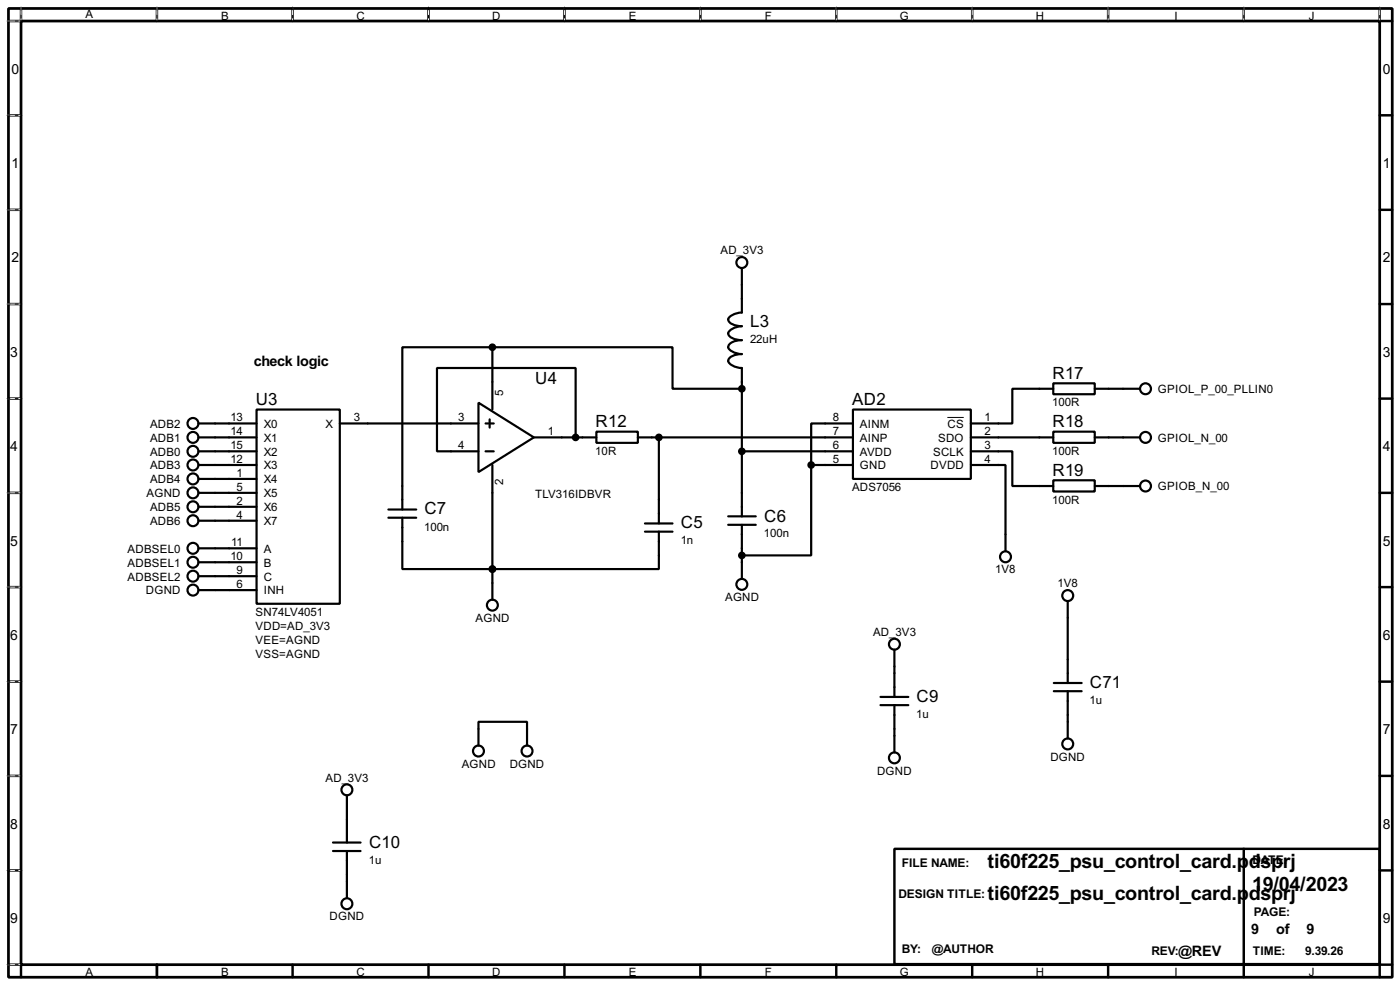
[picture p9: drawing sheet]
<svg xmlns="http://www.w3.org/2000/svg" width="256mm" height="180mm" viewBox="0 0 256 180" stroke-linecap="round" stroke-linejoin="round" font-family="sans-serif">
<path d="M1.6 1.6h253.5v177.3h-253.5zM3.9 3.9h248.9v172.7h-248.9z" fill="none" stroke="#000" stroke-width=".5"/>
<g fill="none" stroke="#000" stroke-width=".45">
<path d="M3.9 1.6v2.3h-2.3M28.8 1.6v2.3M53.6 1.6v2.3M78.5 1.6v2.3M103.4 1.6v2.3M128.3 1.6v2.3M153.2 1.6v2.3M178.1 1.6v2.3M203 1.6v2.3M227.9 1.6v2.3M252.8 1.6v2.3h2.3M1.6 21.1h2.3"/>
<path d="M1.6 38.4h2.3M252.8 21.1h2.3M252.8 38.4h2.3M1.6 55.7h2.3M252.8 55.7h2.3M1.6 73h2.3M252.8 73h2.3M1.6 90.2h2.3M252.8 90.2h2.3M1.6 107.5h2.3M252.8 107.5h2.3M1.6 124.8h2.3"/>
<path d="M252.8 124.8h2.3M1.6 142h2.3M1.6 159.3h2.3M163.9 155.4h88.9v21.1h-88.9zM227.9 155.4v21.1M252.8 142h2.3M252.8 159.3h2.3M1.6 176.6h2.3v2.3M28.8 176.6v2.3M53.6 176.6v2.3M78.5 176.6v2.3M103.4 176.6v2.3"/>
<path d="M128.3 176.6v2.3M153.2 176.6v2.3M178.1 176.6v2.3M203 176.6v2.3M227.9 176.6v2.3M255.1 176.6h-2.3v2.3"/>
</g>
<g fill="none" stroke="#fff" stroke-width=".18">
<path d="M1.3 3.9h2.3M3.9 1.3v2.3M28.8 1.3v2.3M53.6 1.3v2.3M78.5 1.3v2.3M103.4 1.3v2.3M128.3 1.3v2.3M153.2 1.3v2.3M178.1 1.3v2.3M203 1.3v2.3M227.9 1.3v2.3M252.8 1.3v2.3"/>
<path d="M1.3 21.1h2.3M1.3 38.4h2.3M1.3 55.7h2.3M1.3 73h2.3M1.3 90.2h2.3M1.3 107.5h2.3M1.3 124.8h2.3M1.3 142h2.3M1.3 159.3h2.3M1.3 176.6h2.3"/>
</g>
<g fill="none" stroke="#000" stroke-width=".18" stroke-dasharray=".5 1">
<path d="M1.3 3.9h2.3M3.9 1.3v2.3M28.8 1.3v2.3M53.6 1.3v2.3M78.5 1.3v2.3M103.4 1.3v2.3M128.3 1.3v2.3M153.2 1.3v2.3M178.1 1.3v2.3M203 1.3v2.3M227.9 1.3v2.3M252.8 1.3v2.3"/>
<path d="M1.3 21.1h2.3M1.3 38.4h2.3M1.3 55.7h2.3M1.3 73h2.3M1.3 90.2h2.3M1.3 107.5h2.3M1.3 124.8h2.3M1.3 142h2.3M1.3 159.3h2.3M1.3 176.6h2.3"/>
</g>
<g fill="none" stroke="#000" stroke-width=".4">
<path d="M135.9 49.1v8.1a2.65 2.65 0 0 0-2.5 1.3 2.27 2.27 0 0 0 2.5 1.2 2.66 2.66 0 0 0-2.5 1.3 2.27 2.27 0 0 0 2.5 1.3 2.24 2.24 0 0 0-2.5 1.3 2.65 2.65 0 0 0 2.5 1.2 2.27 2.27 0 0 0-2.5 1.3 2.58 2.58 0 0 0 2.5 1.3v27.1M36.4 77.5h10.6M47 75h15.3v35.5h-15.3zM62.3 77.5h25.4M87.7 73.7l10.1 6.4-10.1 6.3zM89 77.5h1.5M89.7 76.8v1.5M90.2 63.6h33v7.6h12.7M90.2 63.6h-16.5v29.7M90.2 63.6v11.4M109.3 79h7.6v2.1h-7.6zM156.3 75h21.6v12.7h-21.6z"/>
<path d="M156.3 77.5h-7.7v7.6M193 70.2h7.6v2h-7.6zM193 79h7.6v2.1h-7.6zM193 71.2h-7.5v6.3h-7.6M200.6 71.2h8.2M36.4 82.6h10.6M36.4 85.1h10.6M36.4 80.1h10.6M36.4 87.7h10.6M36.4 92.8h10.6M36.4 95.3h10.6M36.4 90.2h10.6"/>
<path d="M71.2 93.3h5.1M71.2 94.8h5.1M73.7 94.8v9.4h47v-6.9M89 82.6h1.5M90.2 85.1v24.7M97.8 80.1h11.5M105.5 80.1v-12.7h-25.4v15.2h7.6M116.9 80.1h39.4M118.2 95.8h5M118.2 97.3h5M120.7 80.1v15.7M133.4 94.5h5.1"/>
<path d="M133.4 96.1h5.1M135.9 96.1v9.9M135.9 82.6h20.4M148.6 85.1v16.6h-12.7M148.6 85.1h7.7M177.9 82.6h7.6v6.4h7.5M177.9 85.1h6.3v15.8M177.9 80.1h15.1M193 87.9h7.6v2.1h-7.6zM200.6 80.1h8.2M200.6 89h8.2M36.4 105.5h10.6"/>
<path d="M36.4 100.4h10.6M36.4 102.9h10.6M36.4 108h10.6M163.9 118.9v8.7M195.6 110v15M87.7 136.5v-4.4h8.9v4.4M161.3 127.6h5.1M161.3 129.1h5.1M163.9 129.1v8.6M193.1 125h5.1M193.1 126.5h5.1M195.6 126.5v8.7"/>
<path d="M61 154.2h5.1M61 155.8h5.1M63.6 145.6v8.6M63.6 155.8v8.6"/>
<circle cx="135.9" cy="48.1" r="1"/>
<circle cx="35.3" cy="77.5" r="1"/>
<circle cx="209.8" cy="71.2" r="1"/>
<circle cx="35.3" cy="82.6" r="1"/>
<circle cx="35.3" cy="95.3" r="1"/>
<circle cx="35.3" cy="92.8" r="1"/>
<circle cx="35.3" cy="80.1" r="1"/>
<circle cx="35.3" cy="87.7" r="1"/>
<circle cx="35.3" cy="85.1" r="1"/>
<circle cx="35.3" cy="90.2" r="1"/>
<circle cx="209.8" cy="89" r="1"/>
<circle cx="209.8" cy="80.1" r="1"/>
<circle cx="35.3" cy="102.9" r="1"/>
<circle cx="35.3" cy="108" r="1"/>
<circle cx="35.3" cy="105.5" r="1"/>
<circle cx="35.3" cy="100.4" r="1"/>
<circle cx="90.2" cy="110.8" r="1"/>
<circle cx="135.9" cy="107" r="1"/>
<circle cx="163.8" cy="117.9" r="1"/>
<circle cx="184.2" cy="101.9" r="1"/>
<circle cx="195.6" cy="109" r="1"/>
<circle cx="87.6" cy="137.5" r="1"/>
<circle cx="96.5" cy="137.5" r="1"/>
<circle cx="163.8" cy="138.7" r="1"/>
<circle cx="195.6" cy="136.2" r="1"/>
<circle cx="63.5" cy="144.6" r="1"/>
<circle cx="63.5" cy="165.4" r="1"/>
</g>
<circle cx="90.2" cy="104.2" r=".2" fill="#000"/>
<g fill="#000" stroke="#000" stroke-width=".4">
<circle cx="90.2" cy="63.6" r=".5"/>
<circle cx="135.9" cy="71.2" r=".5"/>
<circle cx="105.4" cy="80.1" r=".5"/>
<circle cx="120.7" cy="80.1" r=".5"/>
<circle cx="135.9" cy="82.6" r=".5"/>
<circle cx="148.6" cy="85.1" r=".5"/>
<circle cx="90.2" cy="104.2" r=".5"/>
<circle cx="135.9" cy="101.7" r=".5"/>
</g>
<path d="M173.6 76.4h3" fill="none" stroke="#000" stroke-width=".18"/>
<g font-size="4.1">
<text x="180.9" y="158.9">ti60f225_psu_control_card.p</text>
<text x="228.8" y="158.9">dsprj</text>
<text x="180.9" y="164.8">ti60f225_psu_control_card.p</text>
<text x="228.8" y="164.8">dsprj</text>
<text x="229.4" y="163">19/04/2023</text>
</g>
<g font-size="3.5">
<text x="137.5" y="59.9">L3</text>
<text x="98.1" y="70.4">U4</text>
<text x="192.8" y="69.4">R17</text>
<text x="46.9" y="74.1">U3</text>
<text x="156.1" y="74.1">AD2</text>
<text x="109.1" y="78.2">R12</text>
<text x="192.8" y="78.2">R18</text>
<text x="192.8" y="87.1">R19</text>
<text x="77.8" y="94.2">C7</text>
<text x="140" y="95.5">C6</text>
<text x="124.8" y="96.7">C5</text>
<text x="199.7" y="125.9">C71</text>
<text x="167.9" y="128.5">C9</text>
<text x="67.6" y="155.2">C10</text>
</g>
<g font-size="3">
<text x="46.5" y="67">check logic</text>
<text x="229.2" y="170.9">9</text>
<text x="233.8" y="170.9">of</text>
<text x="239.4" y="170.9">9</text>
<text x="215.9" y="174.9">@REV</text>
</g>
<g font-size="2.9">
<text x="2.1" y="13.5">0</text>
<text x="253.4" y="13.5">0</text>
<text x="2.1" y="30.7">1</text>
<text x="253.4" y="30.7">1</text>
<text x="2.1" y="48">2</text>
<text x="253.4" y="48">2</text>
<text x="1.9" y="65.3">3</text>
<text x="253.4" y="65.3">3</text>
<text x="1.9" y="82.5">4</text>
<text x="253.4" y="82.5">4</text>
<text x="1.9" y="99.9">5</text>
<text x="253.4" y="99.9">5</text>
<text x="1.9" y="117.1">6</text>
<text x="253.4" y="117.1">6</text>
<text x="1.9" y="134.4">7</text>
<text x="253.4" y="134.4">7</text>
<text x="1.9" y="151.7">8</text>
<text x="253.4" y="151.7">8</text>
<text x="1.9" y="168.9">9</text>
<text x="253.4" y="168.9">9</text>
</g>
<g font-size="2.5">
<text x="165.2" y="158.7">FILE NAME:</text>
<text x="229.4" y="158.2">DATE:</text>
<text x="164.6" y="164.3">DESIGN TITLE:</text>
<text x="229.7" y="167.6">PAGE:</text>
<text x="165.2" y="174.5">BY:</text>
<text x="170.7" y="174.5">@AUTHOR</text>
<text x="210.9" y="174.7">REV:</text>
<text x="229.5" y="174.7">TIME:</text>
<text x="239.1" y="174.7">9.39.26</text>
</g>
<g font-size="2.4">
<text x="15.6" y="3.4">A</text>
<text x="40.5" y="3.6">B</text>
<text x="65.3" y="3.6">C</text>
<text x="90.2" y="3.6">D</text>
<text x="115.2" y="3.6">E</text>
<text x="140.1" y="3.6">F</text>
<text x="164.8" y="3.6">G</text>
<text x="189.8" y="3.6">H</text>
<text x="215.1" y="3.6">I</text>
<text x="239.8" y="3.6">J</text>
<text x="132" y="46.6">AD_3V3</text>
<text x="137.4" y="62.8">22uH</text>
<text x="212.1" y="72">GPIOL_P_00_PLLIN0</text>
<text x="42.2" y="77.1">13</text>
<text x="64.8" y="77.1">3</text>
<text x="84" y="77.1">3</text>
<text x="92.2" y="72.4" transform="rotate(-90 92.2 72.4)">5</text>
<text x="152.6" y="77.1">8</text>
<text x="180.4" y="77.1">1</text>
<text x="192.8" y="74.4">100R</text>
<text x="27.5" y="83.4">ADB0</text>
<text x="27.5" y="80.8">ADB1</text>
<text x="27.5" y="78.3">ADB2</text>
<text x="42.2" y="79.7">14</text>
<text x="42.2" y="82.2">15</text>
<text x="48.3" y="78.3">X0</text>
<text x="48.3" y="80.8">X1</text>
<text x="48.3" y="83.4">X2</text>
<text x="59.6" y="78.3">X</text>
<text x="84" y="82.2">4</text>
<text x="100.4" y="79.7">1</text>
<text x="109.1" y="83.3">10R</text>
<text x="152.6" y="79.7">7</text>
<text x="152.6" y="82.2">6</text>
<text x="157.5" y="78.3">AINM</text>
<text x="157.5" y="80.8">AINP</text>
<text x="157.5" y="83.4">AVDD</text>
<text x="170.9" y="83.4">SCLK</text>
<text x="171.9" y="80.8">SDO</text>
<text x="173.6" y="78.3">CS</text>
<text x="180.4" y="79.7">2</text>
<text x="180.4" y="82.2">3</text>
<text x="192.8" y="83.3">100R</text>
<text x="212.1" y="80.8">GPIOL_N_00</text>
<text x="27.5" y="85.9">ADB3</text>
<text x="27.5" y="88.5">ADB4</text>
<text x="42.2" y="84.7">12</text>
<text x="43.4" y="87.3">1</text>
<text x="43.4" y="89.8">5</text>
<text x="48.3" y="85.9">X3</text>
<text x="48.3" y="88.5">X4</text>
<text x="92.2" y="88.8" transform="rotate(-90 92.2 88.8)">2</text>
<text x="152.6" y="84.7">5</text>
<text x="156.1" y="89.9">ADS7056</text>
<text x="157.5" y="85.9">GND</text>
<text x="170.5" y="85.9">DVDD</text>
<text x="180.4" y="84.7">4</text>
<text x="212.1" y="89.8">GPIOB_N_00</text>
<text x="26.8" y="91">AGND</text>
<text x="27.5" y="93.6">ADB5</text>
<text x="43.4" y="92.4">2</text>
<text x="43.4" y="94.9">4</text>
<text x="48.3" y="91">X5</text>
<text x="48.3" y="93.6">X6</text>
<text x="98" y="91.2">TLV316IDBVR</text>
<text x="192.8" y="92.2">100R</text>
<text x="23.4" y="101.2">ADBSEL0</text>
<text x="27.5" y="96.1">ADB6</text>
<text x="42.4" y="100">11</text>
<text x="48.3" y="96.1">X7</text>
<text x="48.3" y="101.2">A</text>
<text x="77.7" y="97.1">100n</text>
<text x="124.7" y="99.6">1n</text>
<text x="140" y="98.4">100n</text>
<text x="23.4" y="106.3">ADBSEL2</text>
<text x="23.4" y="103.7">ADBSEL1</text>
<text x="42.2" y="102.5">10</text>
<text x="43.4" y="105.1">9</text>
<text x="43.4" y="107.6">6</text>
<text x="48.3" y="103.7">B</text>
<text x="48.3" y="106.3">C</text>
<text x="182.3" y="105">1V8</text>
<text x="193.7" y="107.5">1V8</text>
<text x="26.7" y="108.8">DGND</text>
<text x="46.8" y="112.7">SN74LV4051</text>
<text x="48.3" y="108.8">INH</text>
<text x="87.1" y="113.9">AGND</text>
<text x="132.8" y="110.1">AGND</text>
<text x="46.8" y="115.3">VDD=AD_3V3</text>
<text x="46.8" y="117.8">VEE=AGND</text>
<text x="159.9" y="116.4">AD_3V3</text>
<text x="46.8" y="120.4">VSS=AGND</text>
<text x="167.9" y="131.4">1u</text>
<text x="199.6" y="128.9">1u</text>
<text x="59.6" y="143.1">AD_3V3</text>
<text x="84.6" y="140.6">AGND</text>
<text x="93.4" y="140.6">DGND</text>
<text x="160.7" y="141.8">DGND</text>
<text x="192.4" y="139.3">DGND</text>
<text x="67.6" y="158.1">1u</text>
<text x="60.4" y="168.5">DGND</text>
<text x="15.6" y="178.7">A</text>
<text x="40.5" y="178.7">B</text>
<text x="65.3" y="178.7">C</text>
<text x="90.2" y="178.7">D</text>
<text x="115.2" y="178.7">E</text>
<text x="140.1" y="178.7">F</text>
<text x="164.8" y="178.7">G</text>
<text x="189.8" y="178.7">H</text>
<text x="215.1" y="178.7">I</text>
<text x="239.8" y="178.7">J</text>
</g>
</svg>
